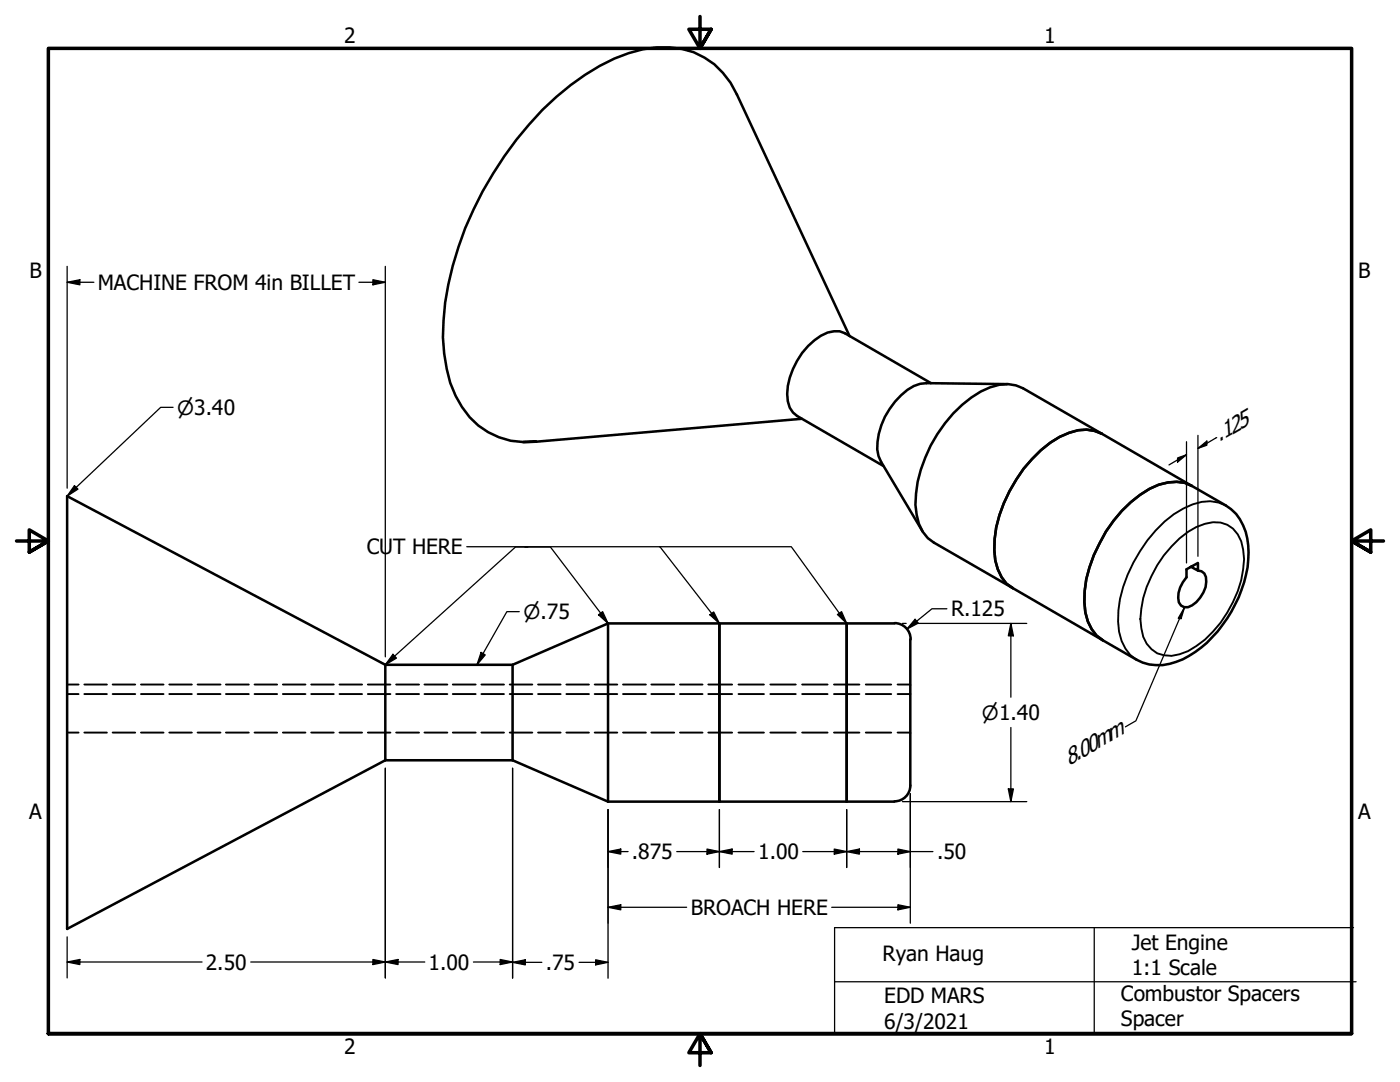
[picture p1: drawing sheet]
<svg xmlns="http://www.w3.org/2000/svg" width="279mm" height="216mm" viewBox="0 0 279 216" stroke-linecap="round" stroke-linejoin="round" font-family="sans-serif">
<!-- layer: Hidden (ANSI) -->
<g fill="none" stroke="#000" stroke-width=".38">
<path d="M13.4 136.6h2.3M13.4 138.5h2.3M16.8 136.6h4.5M16.8 138.5h4.5M22.5 136.6h4.5M22.5 138.5h4.5M28.1 136.6h4.5M28.1 138.5h4.5M33.8 136.6h4.5M33.8 138.5h4.5M39.4 136.6h4.6M39.4 138.5h4.6"/>
<path d="M45.1 136.6h4.6M45.1 138.5h4.6M50.8 136.6h4.5M50.8 138.5h4.5M56.5 136.6h4.5M56.5 138.5h4.5M62.1 136.6h4.5M62.1 138.5h4.5M67.8 136.6h4.5M67.8 138.5h4.5M73.4 136.6h4.5M73.4 138.5h4.5"/>
<path d="M79.1 136.6h4.5M79.1 138.5h4.5M84.7 136.6h4.6M84.7 138.5h4.6M90.4 136.6h4.5M90.4 138.5h4.5M96.1 136.6h4.5M96.1 138.5h4.5M101.7 136.6h4.5M101.7 138.5h4.5M107.4 136.6h4.5M107.4 138.5h4.5"/>
<path d="M113 136.6h4.5M113 138.5h4.5M118.7 136.6h4.5M118.7 138.5h4.5M124.3 136.6h4.6M124.3 138.5h4.6M130 136.6h4.6M130 138.5h4.6M135.7 136.6h4.5M135.7 138.5h4.5M141.4 136.6h4.7M141.4 138.5h4.7"/>
<path d="M147.4 136.6h5.1M147.4 138.5h5.1M153.7 136.6h5.1M153.7 138.5h5.1M160.1 136.6h5.1M160.1 138.5h5.1M166.4 136.6h5.1M166.4 138.5h5.1M172.8 136.6h5.1M172.8 138.5h5.1M179.1 136.6h2.6M179.1 138.5h2.6"/>
<path d="M13.4 146.2h2.3M16.8 146.2h4.5M22.5 146.2h4.5M28.1 146.2h4.5M33.8 146.2h4.5M39.4 146.2h4.6M45.1 146.2h4.6M50.8 146.2h4.5M56.5 146.2h4.5M62.1 146.2h4.5M67.8 146.2h4.5M73.4 146.2h4.5"/>
<path d="M79.1 146.2h4.5M84.7 146.2h4.6M90.4 146.2h4.5M96.1 146.2h4.5M101.7 146.2h4.5M107.4 146.2h4.5M113 146.2h4.5M118.7 146.2h4.5M124.3 146.2h4.6M130 146.2h4.6M135.7 146.2h4.5M141.4 146.2h4.7"/>
<path d="M147.4 146.2h5.1M153.7 146.2h5.1M160.1 146.2h5.1M166.4 146.2h5.1M172.8 146.2h5.1M179.1 146.2h2.6"/>
</g>
<!-- layer: Visible (ANSI) -->
<g fill="none" stroke="#000" stroke-width=".51">
<path d="M169.5 67.1l-22.4-48.2a15.6 15.6 0 0 0-16.1-9.4 33.1 33.1 0 0 0-17.1 7.5 69.7 69.7 0 0 0-21.1 28.5 59.2 59.2 0 0 0-4.4 21.8 30.5 30.5 0 0 0 2.5 11.7 15.4 15.4 0 0 0 16.1 9.1l-2.6 .1M185.8 76.5l-17.2-10a5 5 0 0 0-4.8 .5 14.8 14.8 0 0 0-6.7 11.6 4.7 4.7 0 0 0 2 4.4l17.2 10M201 76.6l-16.1-.1a7.1 7.1 0 0 0-5.1 2.4 14.7 14.7 0 0 0-4.7 10.8l.2 1.3 .5 1.1 8.3 13.9M160 83.6l-53 4.5M190.2 82.5a18.7 18.7 0 0 1 9.3-5.7l1.7-.2 1.6 .3 1.4 .6 40.4 23.3a9.8 9.8 0 0 1 4.5 8 23.8 23.8 0 0 1-5.1 15.9 19.7 19.7 0 0 1-10.6 7.8 9.3 9.3 0 0 1-6.6-.9l-40.4-23.3a7.4 7.4 0 0 1-3.5-5.6 20.8 20.8 0 0 1 1.8-11.4 29 29 0 0 1 5.5-8.8zM219.9 86.6a7.6 7.6 0 0 0-6.5-.2 22.4 22.4 0 0 0-10.6 9.3 24.3 24.3 0 0 0-4.2 16.1 7.7 7.7 0 0 0 3.5 5.5M237.9 97a8.6 8.6 0 0 0-8.5 .5 27.6 27.6 0 0 0-12.9 20.4 11.3 11.3 0 0 0 2.3 8.9l1.3 1M237.7 113.1l1.4 .8v-1.6l-2.3 1.3v1.6a5.7 5.7 0 0 0-1.5 5 1.67 1.67 0 0 0 2.6 .6 5.9 5.9 0 0 0 2.8-5.7l-.4-.7-.5-.4-.7-.1M76.9 132.7v19M102.3 132.7h-25.4l-63.5-33.7v86.4l63.5-33.7M102.3 132.7v19M121.3 124.4v35.6"/>
<path d="M121.3 124.4h22.3v35.6h-22.3M121.3 124.4l-19 8.3M143.6 124.4h25.4v35.6h-25.4zM178.5 124.4h-9.5v35.6h9.5M178.5 124.3a3.2 3.2 0 0 1 3.2 3.2M181.7 127.6v29.2a3.1 3.1 0 0 1-3.2 3.1M76.9 151.7h25.4M102.3 151.7l19 8.3"/>
</g>
<!-- layer: Visible Narrow (ANSI) -->
<path d="M233.8 109a13.7 13.7 0 0 1 8.3-4.8 5.6 5.6 0 0 1 6 5.5 19.2 19.2 0 0 1-3.2 12.5 17.9 17.9 0 0 1-9.5 8.4 5.6 5.6 0 0 1-7.6-5.3 17.9 17.9 0 0 1 2-10.4l1.1-2.1 1.4-2zM244.6 100.8a7.7 7.7 0 0 0-6.6-.2 21.7 21.7 0 0 0-10.5 9.4 24.2 24.2 0 0 0-4.2 16 8 8 0 0 0 3.5 5.6" fill="none" stroke="#000" stroke-width=".38"/>
<!-- layer: Border (ANSI) -->
<path d="M139.7 3.3v6.4l-2.2-3.9h4.4l-2.2 3.9 2.2-3.9M3.3 107.9h6.4l-3.9-2.2v4.5l3.9-2.3-3.9 2.3M276.1 107.9h-6.4l3.9-2.2v4.5l-3.9-2.3 3.9 2.3M9.7 206.2v-196.5h260v196.5h-260h260M141.9 210.1l-2.2-3.9 2.2 3.9h-4.4l2.2-3.9v6.4" fill="none" stroke="#000" stroke-width=".7"/>
<!-- layer: Sketch Geometry (ANSI) -->
<path d="M166.6 195.9h104M218.4 185.1v21.2M270.1 185.1h-103.5v21.2" fill="none" stroke="#000" stroke-width=".25"/>
<!-- layer: Dimension (ANSI) -->
<g fill="none" stroke="#000" stroke-width=".25">
<path d="M13.4 56.3l2.5-.5v1zM13.4 53.1v44.3M13.4 56.3h5.3M71.6 56.3h5.3M74.4 55.8l2.5 .5-2.5 .5zM76.9 53.1v78M235 91.4l1.8-.7-1.8 1.5zM236.8 90.7l-3.5 2.1M236.8 88.1v24.2M239.1 89.5l1.8-1.5v.8zM239.1 86.9v24.1M242.8 87.3l-3.7 2.2"/>
<path d="M180.1 124.4h.7M182.6 123.6l.7 .7-2.3 1.2zM183.1 124.4h21.8M189 121.5h-3l-5 4M201.7 124.4l.5 2.5h-1zM201.7 124.4v14.7M236.4 121.2l-.7 2.2h-.6zM236.4 121.2l-9.7 22.6-2.1 1.2M76.9 153.3v41.8M102.3 153.3v41.9M180.1 160h24.8M181.7 158.4v25.8"/>
<path d="M201.2 157.4h1l-.5 2.6zM201.7 145.2v14.8M121.3 169.9l2.6-.5v1zM121.3 161.5v33.7M121.3 169.9h4M135.1 169.9h15.4M141.1 169.4l2.5 .5-2.5 .5zM143.6 169.9l2.5-.5v1zM143.6 161.5v11.6M160.2 169.9h26M166.5 169.4l2.5 .5-2.5 .5zM169 169.9l2.5-.5v1z"/>
<path d="M169 161.5v11.6M179.2 169.4l2.5 .5-2.5 .5zM13.4 192l2.5-.5v1zM13.4 192h26.9M13.4 186.9v8.2M50 192h34.8M74.4 191.5l2.5 .5-2.5 .5zM76.9 192l2.5-.5v1zM94.5 192h7.8M99.8 191.5l2.5 .5-2.5 .5zM102.3 192l2.5-.5v1zM102.3 192h5.8"/>
<path d="M115.6 192h5.7M118.9 191.5l2.4 .5-2.4 .5zM121.3 181l2.6-.5v1zM121.3 181h15.7M166 181h15.7M179.2 180.5l2.5 .5-2.5 .5z"/>
</g>
<g fill="#000">
<path d="M13.4 56.3l2.5-.5v1z" fill-rule="evenodd"/>
<path d="M74.4 55.8l2.5 .5-2.5 .5z" fill-rule="evenodd"/>
<path d="M235 91.4l1.8-.7-1.8 1.5z" fill-rule="evenodd"/>
<path d="M239.1 89.5l1.8-1.5v.8z" fill-rule="evenodd"/>
<path d="M182.6 123.6l.7 .7-2.3 1.2z" fill-rule="evenodd"/>
<path d="M201.7 124.4l.5 2.5h-1z" fill-rule="evenodd"/>
<path d="M236.4 121.2l-.7 2.2h-.6z" fill-rule="evenodd"/>
<path d="M201.2 157.4h1l-.5 2.6z" fill-rule="evenodd"/>
<path d="M121.3 169.9l2.6-.5v1z" fill-rule="evenodd"/>
<path d="M141.1 169.4l2.5 .5-2.5 .5z" fill-rule="evenodd"/>
<path d="M143.6 169.9l2.5-.5v1z" fill-rule="evenodd"/>
<path d="M166.5 169.4l2.5 .5-2.5 .5z" fill-rule="evenodd"/>
<path d="M169 169.9l2.5-.5v1z" fill-rule="evenodd"/>
<path d="M179.2 169.4l2.5 .5-2.5 .5z" fill-rule="evenodd"/>
<path d="M13.4 192l2.5-.5v1z" fill-rule="evenodd"/>
<path d="M74.4 191.5l2.5 .5-2.5 .5z" fill-rule="evenodd"/>
<path d="M76.9 192l2.5-.5v1z" fill-rule="evenodd"/>
<path d="M99.8 191.5l2.5 .5-2.5 .5z" fill-rule="evenodd"/>
<path d="M102.3 192l2.5-.5v1z" fill-rule="evenodd"/>
<path d="M118.9 191.5l2.4 .5-2.4 .5z" fill-rule="evenodd"/>
<path d="M121.3 181l2.6-.5v1z" fill-rule="evenodd"/>
<path d="M179.2 180.5l2.5 .5-2.5 .5z" fill-rule="evenodd"/>
</g>
<!-- layer: Symbol (ANSI) -->
<path d="M14.9 96.9l.7 .7-2.2 1.4zM34.5 81.3h-2.4l-18.7 17.7M93.2 109.1h38.5l11.9 15.3M104.8 109.2h5.1l11.4 15.2M105.3 109.2h-2.4l-26 23.5M131.6 109.1h26.3l11.1 15.3M78.4 130.6l.7 .7-2.2 1.4zM96 130.2l.8 .5-1.6 2zM103.6 122h-2.4l-6 10.7M119.4 122.7l.9-.7 1 2.4zM141.7 122.7l.7-.6 1.2 2.3zM167.1 122.6l.9-.6 1 2.4z" fill="none" stroke="#000" stroke-width=".25"/>
<g fill="#000">
<path d="M14.9 96.9l.7 .7-2.2 1.4z" fill-rule="evenodd"/>
<path d="M78.4 130.6l.7 .7-2.2 1.4z" fill-rule="evenodd"/>
<path d="M96 130.2l.8 .5-1.6 2z" fill-rule="evenodd"/>
<path d="M119.4 122.7l.9-.7 1 2.4z" fill-rule="evenodd"/>
<path d="M141.7 122.7l.7-.6 1.2 2.3z" fill-rule="evenodd"/>
<path d="M167.1 122.6l.9-.6 1 2.4z" fill-rule="evenodd"/>
</g>
<g font-size="4.7">
<text x="243.3" y="88.2" transform="rotate(-30 243.3 88.2)">.125</text>
<text x="213.3" y="152.8" transform="rotate(-30 213.3 152.8)">8.00mm</text>
</g>
<g font-size="4.2">
<text x="68.7" y="8.6">2</text>
<text x="208.4" y="8.6">1</text>
<text x="5.9" y="55.5">B</text>
<text x="19.5" y="57.8">MACHINE FROM 4in BILLET</text>
<text x="271.1" y="55.5">B</text>
<text x="73.2" y="110.6">CUT HERE</text>
<text x="189.8" y="123">R.125</text>
<text x="5.8" y="163.4">A</text>
<text x="271" y="163.4">A</text>
<text x="126.1" y="171.4">.875</text>
<text x="151.3" y="171.4">1.00</text>
<text x="187" y="171.4">.50</text>
<text x="137.9" y="182.6">BROACH HERE</text>
<text x="176.1" y="191.7">Ryan Haug</text>
<text x="225.9" y="189.5">Jet Engine</text>
<text x="41.1" y="193.5">2.50</text>
<text x="85.5" y="193.5">1.00</text>
<text x="108.9" y="193.5">.75</text>
<text x="225.9" y="194.5">1:1 Scale</text>
<text x="176.5" y="200.2">EDD MARS</text>
<text x="223.7" y="199.6">Combustor Spacers</text>
<text x="176.5" y="205.2">6/3/2021</text>
<text x="223.7" y="204.7">Spacer</text>
<text x="68.7" y="210.3">2</text>
<text x="208.4" y="210.3">1</text>
</g>
<g font-size="3.9">
<text x="35.4" y="82.8">⌀3.40</text>
<text x="104.5" y="123.6">⌀.75</text>
<text x="196" y="143.6">⌀1.40</text>
</g>
</svg>
